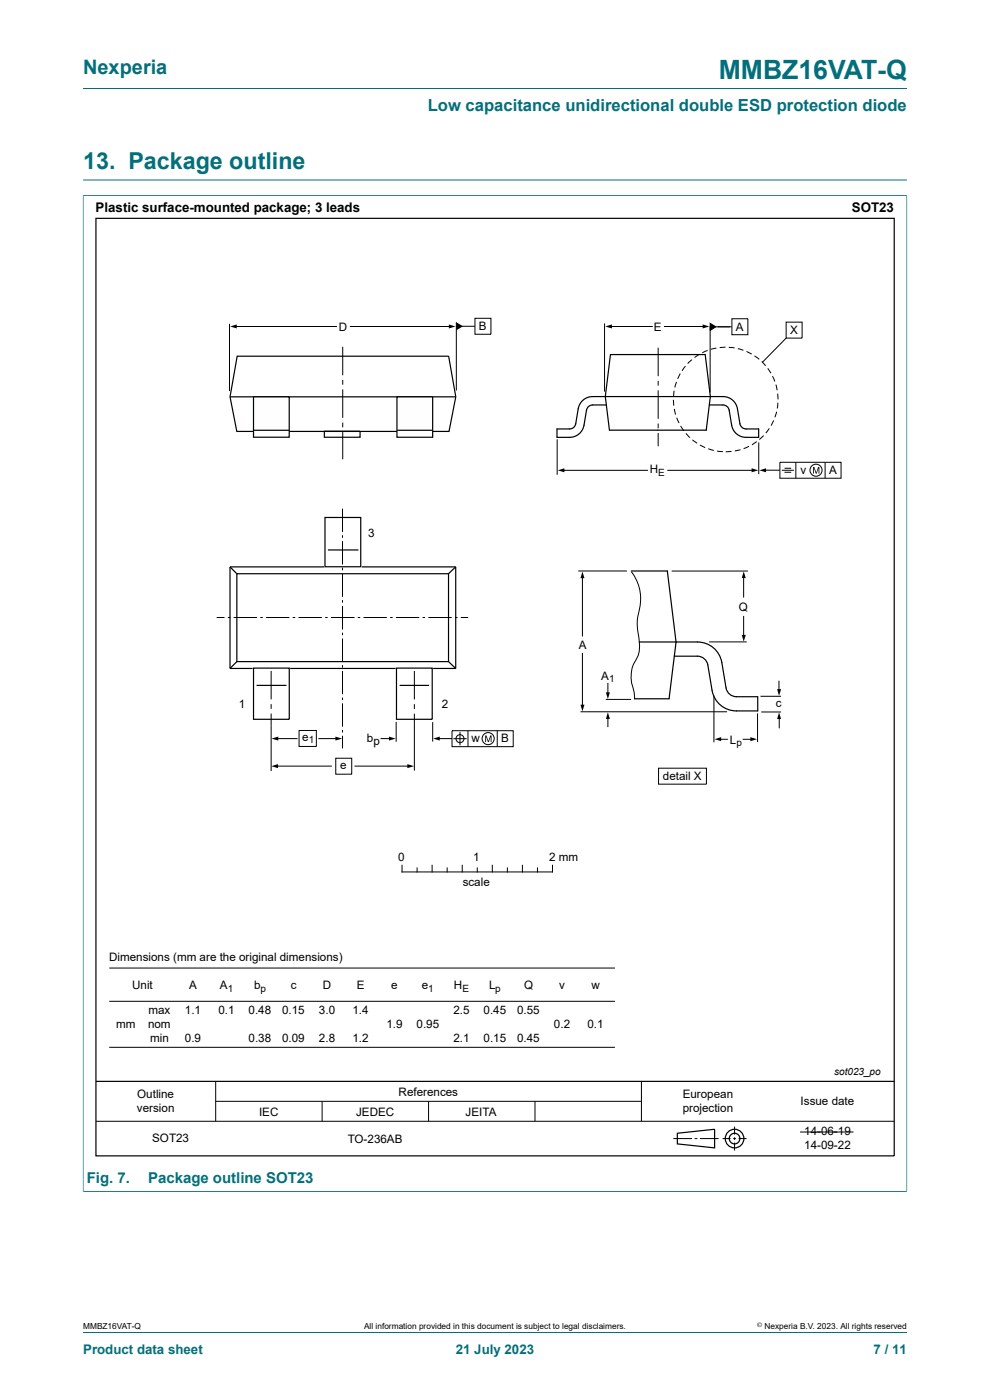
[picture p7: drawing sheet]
<svg xmlns="http://www.w3.org/2000/svg" width="210mm" height="297mm" viewBox="0 0 210 297" stroke-linecap="round" stroke-linejoin="round" font-family="sans-serif">
<path d="M17.6 18.8h174.8M17.6 38.2h174.8M17.6 41.5h174.8M17.6 41.4v211.4M192.4 41.4v211.4M17.6 252.8h174.8" fill="none" stroke="#036f7b" stroke-width=".21"/>
<g fill="none" stroke="#000" stroke-width=".21">
<path d="M48.7 68.7v14.3M72.7 73.6v6M96.8 68.4v14.4M128.2 68.6v14.5M139.6 73.8v6M144.3 79.3l-.6 1.1M145.4 77.7l-.7 1M146.8 76.3l-.9 .8M148.3 75.2l-1 .7M150.1 74.3l-1.1 .5M150.6 69.2v14M150.6 68.6l1.2 .7-1.2 .8z"/>
<path d="M151.2 69.3h4M152 73.8l-1.2 .3M153.9 73.6l-1.2 .1M154.6 73.7l1.2 .1M156.5 74l1.2 .3M158.4 74.6l1.1 .5M160.1 75.5l.9 .7M161.6 76.7l.8 .9M162.9 78.1l.6 1.1M163.9 79.8l.5 1.1M166.8 71.7l-5.1 5.2M72.7 80.6v1"/>
<path d="M72.7 82.6v6M72.7 89.7v1M72.7 91.7v5.7M118.2 93.2v7.5M139.6 80.8v1M139.6 82.8v6M139.6 89.9v1M139.6 91.9v2.8M142.8 84.8l.1 1.3M143 82.9l-.1 1.2M143 86.8l.3 1.2M143.5 81l-.4 1.2"/>
<path d="M143.6 88.6l.4 1.1M144.4 90.4l.7 1M145.5 91.9l.9 .9M146.9 93.3l1 .7M148.5 94.4l1.1 .6M150.2 95.2l1.2 .3M152.1 95.7l1.2 .1M155.2 95.8l-1.3 .1M157.1 95.4l-1.2 .3M158.9 94.7l-1.2 .5M160.5 93.7l-1 .7M160.9 93.9v6.7"/>
<path d="M162 92.4l-.9 .8M162 99.7h3.4M163.2 90.9l-.8 1M164.1 89.2l-.5 1.1M164.6 81.6l.3 1.2M164.7 87.3l-.3 1.2M165 83.5v1.2M165 85.4l-.1 1.3M123.5 122.5v12.5M123.5 138.5v11.1M133.9 121.3a9.9 9.9 0 0 1 1.4 9.5 12.3 12.3 0 0 0 .3 5.1 6.2 6.2 0 0 1-1.2 5 7.8 7.8 0 0 0 .1 5.9l.1 1.5M142.5 121.1h16.1"/>
<path d="M150.4 136.2h8M157.7 122.2v4.6M157.7 130.7v4.4M57.5 142.3v6.1M57.5 149.4v1M57.5 151.4v12.2M58.6 156.7h4.5M67.5 156.7h4.1M80.7 156.7h2.2M84 153.2v4.2M87.9 142.4v6M87.9 149.4v1"/>
<path d="M87.9 151.4v12.1M91.8 153.2v4.1M92.9 156.7h3M123.1 151h31.1M128.9 144.9v2.5M128.9 152.3v2M151.4 147.6v9.9M152.6 156.8h1.8M157.5 156.8h1.8M160.7 151.4v6M161.3 147.7h4.4M161.5 151h4.2"/>
<path d="M165.2 144.4v2.4M165.3 152.4v2.1M58.7 162.5h11.7M75.2 162.5h11.6M20.4 237.9h169.3M45.8 229.4v8.5M45.8 233.6h90.3M68.3 233.6v4.3M90.9 233.6v4.3M113.5 233.6v4.3M136.1 229.4v8.5M155.8 239v1.7"/>
<path d="M142.8 241.5h4M147.4 241.5h.5M148.5 241.5h3.9M153.3 241.5h1.7M155.5 241.5h.6M155.8 241.3v.5M155.8 242.4v1.7M156.7 241.5h1.7"/>
</g>
<g fill="none" stroke="#000" stroke-width=".25">
<path d="M20.4 46.3h169.3v198.9h-169.3zM50.3 75.6h44.9l1.5 8.6-1.5 7.3h-45l-1.4-7.3zM48.8 84.2h47.8M68.8 91.5h7.6v1.3h-7.6zM68.9 109.8h7.6v10.4h-7.6zM69.6 116.7h6.4M48.8 120.3l1.4 1.4M48.8 120.3v21.5M48.8 120.3h19.9M50.2 121.7h44.9v18.7h-44.9zM76.7 120.3h20M96.7 120.3l-1.6 1.4"/>
<path d="M96.7 120.3v21.5M48.8 141.8h4.8M50.2 140.4l-1.4 1.4M53.8 141.7h7.6v10.9h-7.6zM54.4 145.4h6.4M61.6 141.8h22.3M84.1 141.7h7.6v10.9h-7.6zM84.8 145.4h6.2M91.9 141.8h4.8M95.1 140.4l1.6 1.4M20.4 229.4h169.3M143.7 240.4l7.9-.8v3.9l-7.9-.8z"/>
<circle cx="155.8" cy="241.5" r="1.13"/>
<circle cx="155.8" cy="241.5" r="1.98"/>
</g>
<path d="M150.6 68.6l1.2 .7-1.2 .8z" fill="#000"/>
<path d="M53.8 84.2h7.6v8.6h-7.6z" fill="#fefefe"/>
<path d="M53.8 84.2h7.6v8.6h-7.6zM53.9 91.3h7.4" fill="none" stroke="#000" stroke-width=".25"/>
<path d="M84.2 84.2h7.6v8.6h-7.6z" fill="#fefefe"/>
<path d="M129.5 75.2h20.1l1.1 8.9-.9 7.2h-20.5l-.9-7.2zM84.2 84.2h7.6v8.6h-7.6zM84.3 91.3h7.4M128.6 85.9h-2.9a1.33 1.33 0 0 0-1.3 1.1l-.5 3.2a3.1 3.1 0 0 1-3.1 2.6h-2.6v-1.8h2.6a1.32 1.32 0 0 0 1.3-1.1l.6-3.2a3.1 3.1 0 0 1 3-2.6h27.7a3.1 3.1 0 0 1 3 2.6l.6 3.2a1.32 1.32 0 0 0 1.3 1.1h2.6v1.8a6 6 0 0 1-4.4-.6 3.1 3.1 0 0 1-1.3-2l-.5-3.2a1.33 1.33 0 0 0-1.3-1.1h-2.9M133.9 121.1h7.7l1.8 15.1-1.5 12h-7.3M135.6 136.2h12.3a5.2 5.2 0 0 1 5.2 4.3l.9 5.4a2.24 2.24 0 0 0 2.2 1.9h4.5v3h-4.5a5.2 5.2 0 0 1-5.2-4.3l-.9-5.4a2.24 2.24 0 0 0-2.2-1.9h-4.9" fill="none" stroke="#000" stroke-width=".25"/>
<g fill="none" stroke="#000" stroke-width=".21">
<path d="M49.9 69.3h21.5M74.3 69.3h21.2M97.9 69.2h2.8M100.7 67.5h3.4v3.4h-3.4zM129.5 69.3h8.9M141 69.3h8.3M155.3 67.6h3.3v3.4h-3.3zM166.8 68.3h3.3v3.4h-3.3zM119.4 99.8h17.9M141.7 99.8h18M165.4 98.1h13v3.4h-13zM165.8 99.8h2.6"/>
<path d="M166.4 99.3h1.4M168.8 98.1v3.4M175 98.1v3.4M72.7 107.9v5M72.7 113.6v.5M72.7 114.8v4.9M166.4 100.2h1.4M46 131h1.6M48.3 131h.6M49.6 131h4.9M55.2 131h.5M56.4 131h5"/>
<path d="M62.1 131h.5M63.3 131h5M69 131h.5M70.2 131h5M72.7 120.4v.6M72.7 121.7v4.9M72.7 127.3v.5M72.7 128.6v4.9M72.7 134.2v.6M72.7 135.5v4.9M75.9 131h.5M77.1 131h5"/>
<path d="M82.8 131h.5M84 131h4.9M89.6 131h.6M90.9 131h4.9M96.5 131h.5M97.8 131h1.5M122.7 121.1h10.2M63.4 155h3.7v3.4h-3.7zM72.7 141.1v.5M72.7 142.3v5M72.7 148v.5M72.7 149.2v5"/>
<path d="M72.7 154.9v.5M72.7 156.1v2.7M95.9 155h13v3.4h-13zM96.2 156.7h2.8M97.6 155.3v2.8M99.3 155v3.4M105.5 155v3.4M128.5 148.4h5.4M71.2 160.9h3.4v3.3h-3.4zM139.7 163h10.2v3.4h-10.2zM85.3 183.6v1.4h31.9v-1.4M88.5 184.1v.9"/>
<path d="M91.7 183.6v1.4M94.9 184.1v.9M98 183.6v1.4M101.2 184.1v.9M104.4 183.6v1.4M107.6 184.1v.9M110.8 183.6v1.4M114 184.1v.9M23.2 212.4h107.2M23.2 205.4h107.2M23.2 222.2h107.2M169.7 240.1h11.3"/>
<circle cx="173.1" cy="99.8" r="1.28"/>
<circle cx="97.6" cy="156.7" r=".85"/>
<circle cx="103.5" cy="156.7" r="1.28"/>
</g>
<g fill="#000">
<path d="M48.8 69.3l1.4-.5v.9zM95.2 68.8l1.4 .5-1.4 .4zM96.8 68.4l1.4 .8-1.4 .9zM128.4 69.3l1.4-.5v.9zM149.1 68.8l1.4 .5-1.4 .4zM118.3 99.8l1.4-.5v.9zM159.4 99.3l1.4 .5-1.4 .4zM161.1 99.8l1.4-.5v.9zM172.5 99.1h.2l.4 1.2 .4-1.2h.3v1.4h-.2v-1.2l-.4 1.2h-.2l-.3-1.2v1.2h-.2zM123.5 121.2l.5 1.5h-.9zM157.3 134.7h.9l-.4 1.4zM157.8 121.2l.4 1.4h-.9z"/>
<path d="M57.6 156.7l1.4-.4v.8zM71.1 156.3l1.5 .4-1.5 .4zM82.5 156.3l1.4 .4-1.4 .4zM91.9 156.7l1.4-.4v.8zM102.9 156h.3l.4 1.2 .4-1.2h.3v1.4h-.2v-1.2l-.4 1.2h-.2l-.4-1.2v1.2h-.2zM123.1 149.5h.9l-.5 1.4zM128.5 146.9h.9l-.5 1.4zM128.9 151.1l.5 1.4h-.9zM151.6 156.8l1.4-.4v.8zM159.2 156.4l1.4 .4-1.4 .4zM164.8 146.2h.9l-.4 1.4zM165.3 151.1l.4 1.4h-.9z"/>
<path d="M57.6 162.5l1.4-.4v.9zM86.4 162.1l1.4 .4-1.4 .5z"/>
</g>
<path d="M17.6 41.5v211.2M17.7 41.5h174.6M192.4 41.5v211.2M17.7 252.8h174.6M17.6 282.6h174.8" fill="none" stroke="#036f7b" stroke-width=".21"/>
<text font-size="5.6" fill="#036f7b" x="152.5" y="16.8">MMBZ16VAT-Q</text>
<text font-size="4.9" fill="#036f7b" x="17.6" y="35.9">13. Package outline</text>
<text font-size="4.2" fill="#036f7b" x="17.6" y="15.6">Nexperia</text>
<text font-size="3.5" fill="#036f7b" x="90.8" y="23.7">Low capacitance unidirectional double ESD protection diode</text>
<g font-size="3.2" fill="#036f7b">
<text x="18.4" y="250.9">Fig. 7.</text>
<text x="31.4" y="250.9">Package outline SOT23</text>
</g>
<g font-size="2.8">
<text x="20.3" y="45.1">Plastic surface-mounted package; 3 leads</text>
<text x="180.7" y="45.1">SOT23</text>
</g>
<g font-size="2.8" fill="#036f7b">
<text x="17.6" y="287.2">Product data sheet</text>
<text x="96.7" y="287.2">21 July 2023</text>
<text x="185.3" y="287.2">7 / 11</text>
</g>
<g font-size="2.5">
<text x="71.9" y="70.1">D</text>
<text x="101.6" y="70">B</text>
<text x="138.7" y="70.2">E</text>
<text x="156.1" y="70.1">A</text>
<text x="167.6" y="70.8">X</text>
<text x="137.8" y="100.4">H</text>
<text x="169.8" y="100.6">v</text>
<text x="175.9" y="100.6">A</text>
<text x="78.1" y="114">3</text>
<text x="156.8" y="129.6">Q</text>
<text x="122.8" y="137.6">A</text>
<text x="127.5" y="144.2">A</text>
<text x="50.6" y="150.2">1</text>
<text x="93.7" y="150.2">2</text>
<text x="164.6" y="150.1">c</text>
<text x="64.1" y="157.2">e</text>
<text x="77.8" y="157.3">b</text>
<text x="79.2" y="158">p</text>
<text x="100" y="157.5">w</text>
<text x="106.3" y="157.5">B</text>
<text x="154.8" y="157.8">L</text>
<text x="72.2" y="163.2">e</text>
<text x="140.6" y="165.5">detail X</text>
<text x="84.4" y="182.6">0</text>
<text x="100.4" y="182.6">1</text>
<text x="116.5" y="182.6">2 mm</text>
<text x="98.1" y="187.9">scale</text>
<text x="23.1" y="203.9">Dimensions (mm are the original dimensions)</text>
<text x="28" y="209.8">Unit</text>
<text x="40.1" y="209.8">A</text>
<text x="46.6" y="209.8">A</text>
<text x="53.9" y="209.8">b</text>
<text x="61.7" y="209.8">c</text>
<text x="68.5" y="209.8">D</text>
<text x="75.7" y="209.8">E</text>
<text x="83" y="209.8">e</text>
<text x="89.5" y="209.8">e</text>
<text x="96.3" y="209.8">H</text>
<text x="103.7" y="209.8">L</text>
<text x="111.2" y="209.8">Q</text>
<text x="118.6" y="209.8">v</text>
<text x="125.4" y="209.8">w</text>
<text x="31.5" y="215.2">max</text>
<text x="39.2" y="215.2">1.1</text>
<text x="46.3" y="215.2">0.1</text>
<text x="52.7" y="215.2">0.48</text>
<text x="59.9" y="215.2">0.15</text>
<text x="67.7" y="215.2">3.0</text>
<text x="74.8" y="215.2">1.4</text>
<text x="96.2" y="215.2">2.5</text>
<text x="102.6" y="215.2">0.45</text>
<text x="109.7" y="215.2">0.55</text>
<text x="24.7" y="218.2">mm</text>
<text x="31.4" y="218.1">nom</text>
<text x="31.8" y="221.1">min</text>
<text x="39.2" y="221">0.9</text>
<text x="52.7" y="221">0.38</text>
<text x="59.9" y="221">0.09</text>
<text x="67.7" y="221">2.8</text>
<text x="74.8" y="221">1.2</text>
<text x="81.9" y="218.2">1.9</text>
<text x="88.4" y="218.2">0.95</text>
<text x="96.2" y="221">2.1</text>
<text x="102.6" y="221">0.15</text>
<text x="109.7" y="221">0.45</text>
<text x="117.5" y="218.2">0.2</text>
<text x="124.6" y="218.2">0.1</text>
<text x="29.1" y="233">Outline</text>
<text x="84.6" y="232.5">References</text>
<text x="144.8" y="233">European</text>
<text x="29.1" y="236">version</text>
<text x="55" y="236.7">IEC</text>
<text x="75.5" y="236.7">JEDEC</text>
<text x="98.8" y="236.7">JEITA</text>
<text x="144.8" y="236">projection</text>
<text x="169.8" y="234.5">Issue date</text>
<text x="32.3" y="242.3">SOT23</text>
<text x="73.8" y="242.5">TO-236AB</text>
<text x="170.6" y="240.8">14-06-19</text>
<text x="170.6" y="243.7">14-09-22</text>
</g>
<g font-size="2.1">
<text x="139.6" y="100.9">E</text>
<text x="129.2" y="144.8">1</text>
<text x="65.5" y="157.7">1</text>
<text x="156.2" y="158.2">p</text>
<text x="48.3" y="210.3">1</text>
<text x="55.3" y="210.3">p</text>
<text x="90.8" y="210.3">1</text>
<text x="98.1" y="210.3">E</text>
<text x="105.1" y="210.3">p</text>
<text x="176.9" y="228.1">sot023_po</text>
</g>
<g font-size="1.8">
<text x="17.6" y="282">MMBZ16VAT-Q</text>
<text x="77.2" y="282">All information provided in this document is subject to legal disclaimers.</text>
<text x="162.2" y="282">Nexperia B.V. 2023. All rights reserved</text>
</g>
<text font-size="1.4" x="160.6" y="281.6">©</text>
</svg>
